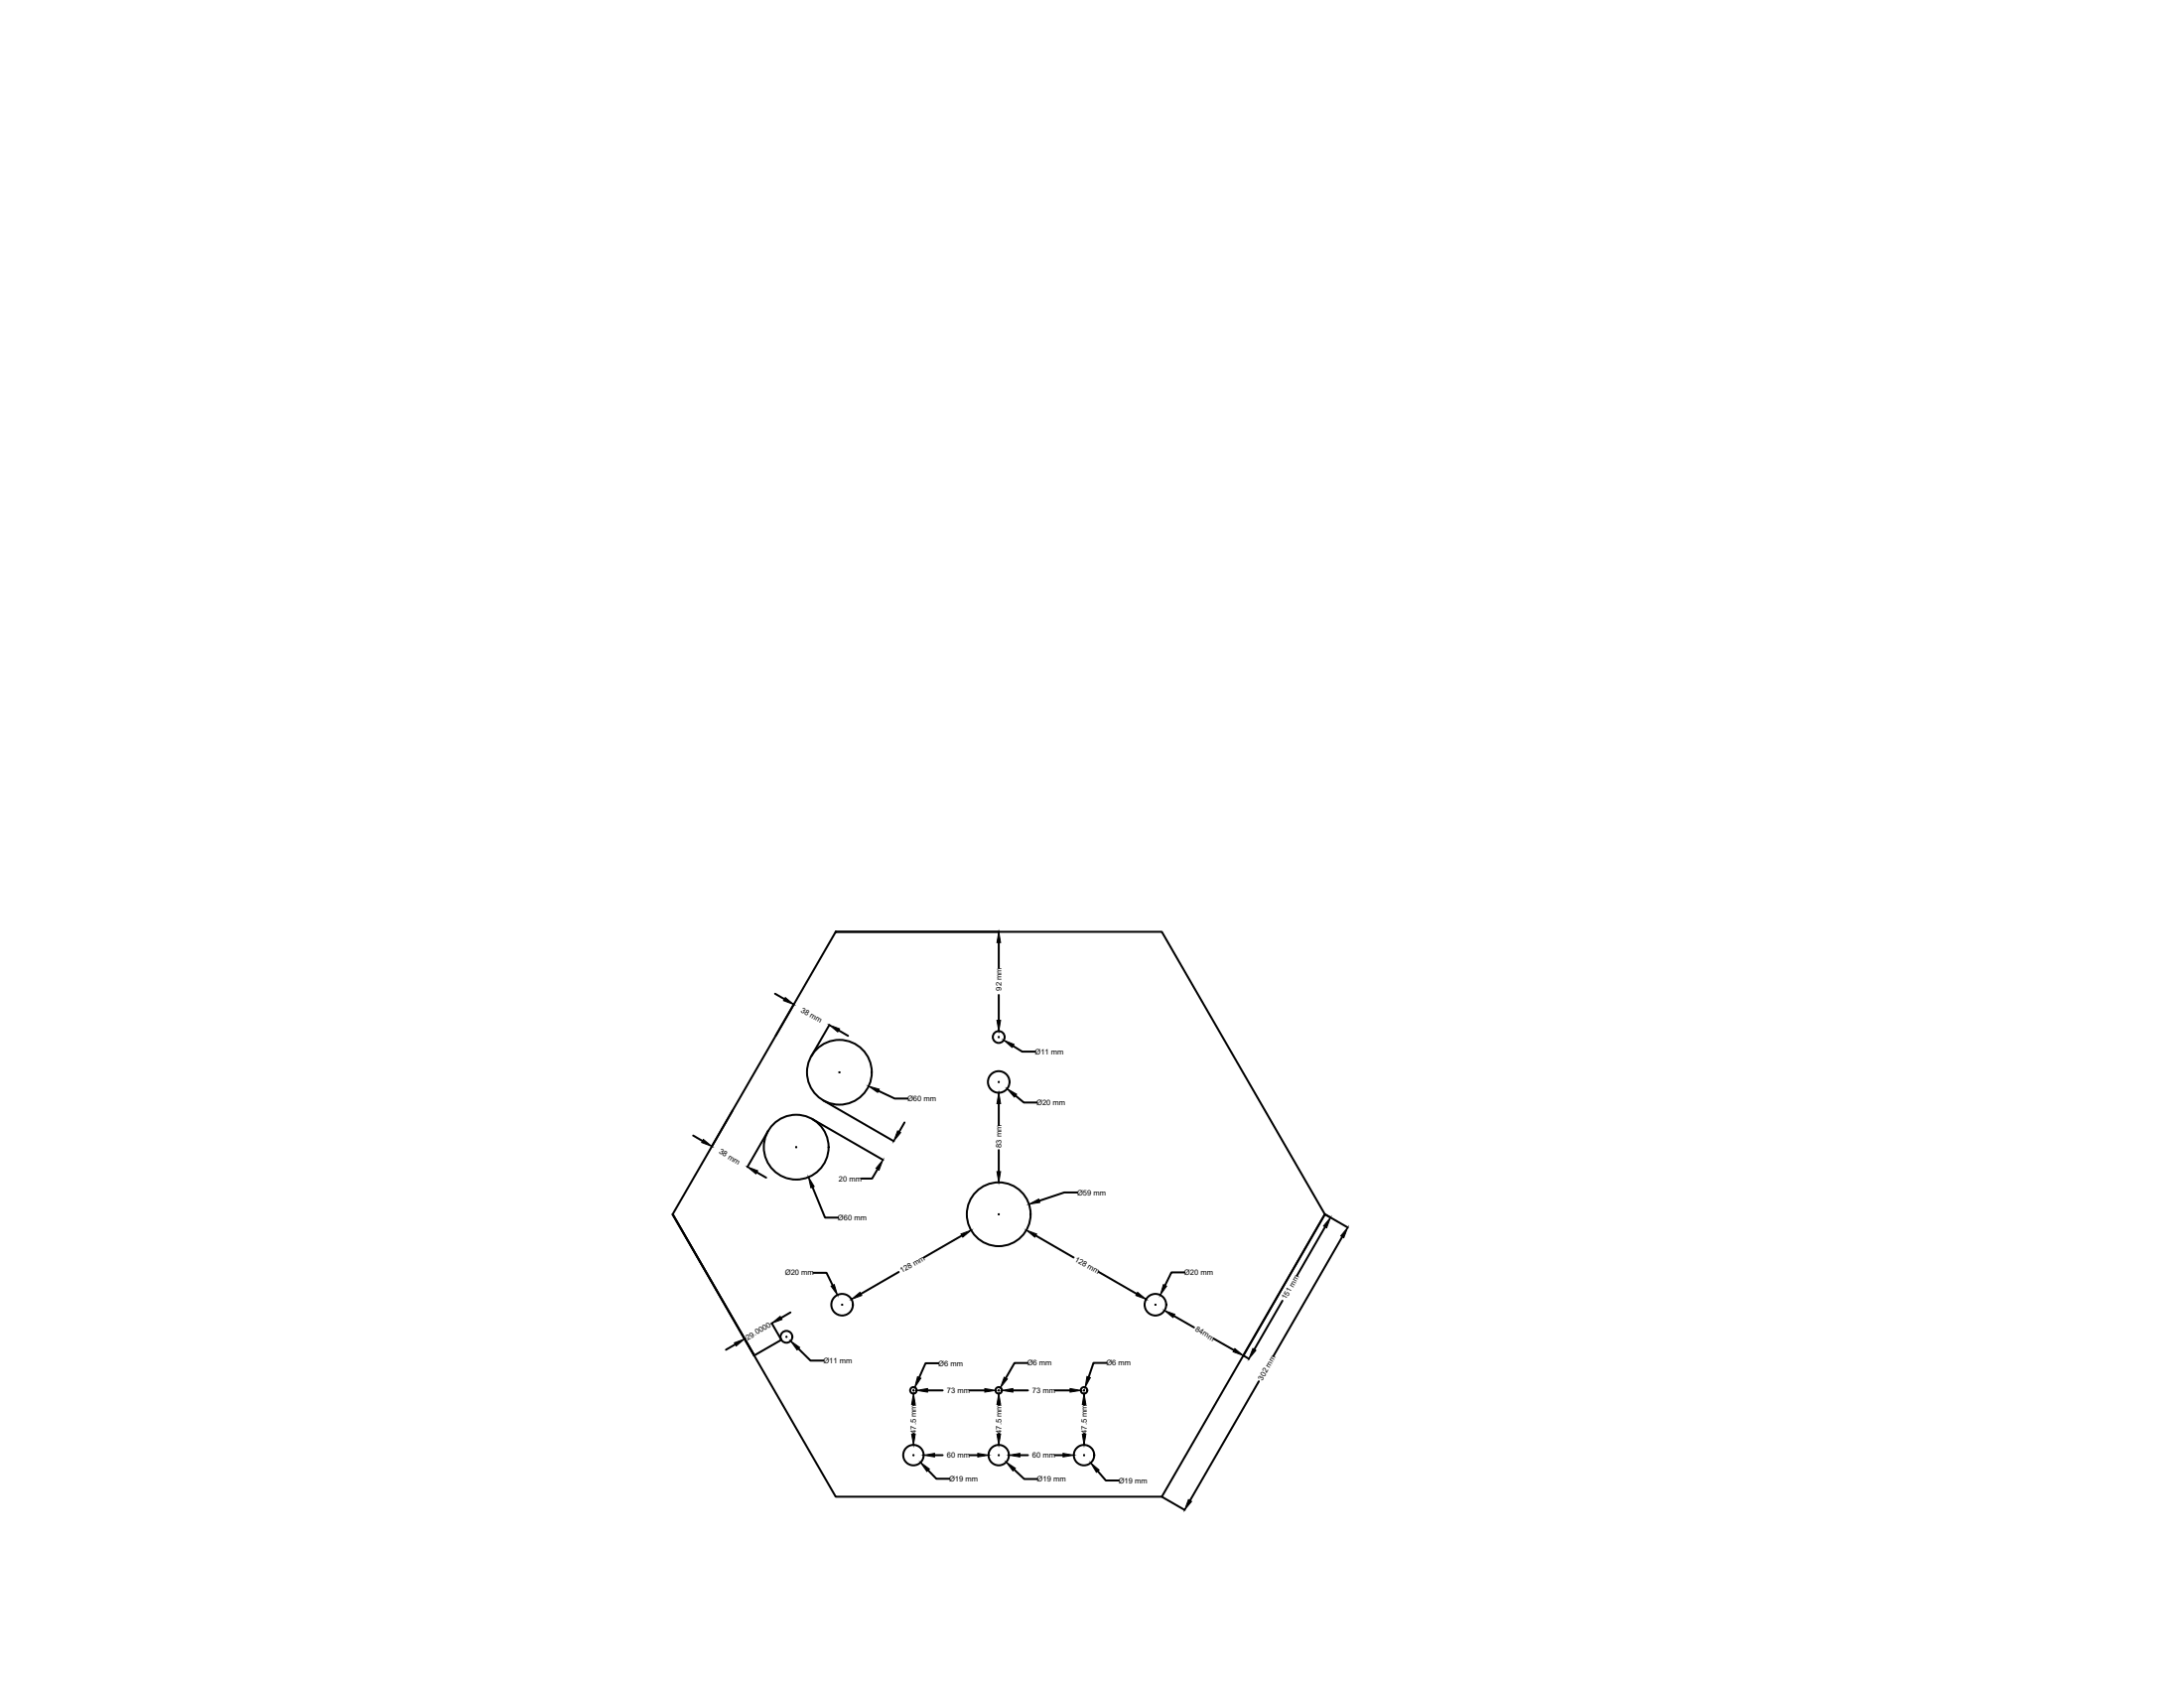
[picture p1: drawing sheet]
<svg xmlns="http://www.w3.org/2000/svg" width="279mm" height="216mm" viewBox="0 0 279 216" stroke-linecap="round" stroke-linejoin="round" font-family="sans-serif">
<!-- layer: 0 -->
<g fill="none" stroke="#000" stroke-width=".25">
<path d="M106.9 119.2h41.7l20.9 36.1-20.9 36.1h-41.7l-20.8-36.1zM106.9 119.2h20.9M99.2 127.1l1.2 .7M101.6 128.5l-2.3 4M106.1 131.1l-2.3 4M107.3 131.8l1.2 .7M107.4 137.1v.1M112.4 139.5l2.1 1h1.6M127.8 120.6v3.2M127.8 127.3v3.2M127.8 132.6h.1M127.8 138.4h.1"/>
<path d="M127.8 139.8h.1M127.8 131.9h.1M129.6 133.8l1.2 .7h1.6M86.1 155.3l10.4 18.1M88.7 145.2l1.2 .7M93.7 142l-2.6 4.6M96.8 149.9l1.2 .7M98.3 144.7l-2.7 4.6M101.9 146.7h.1M103.9 143.1l9.1 5.3M103.9 151.8l1.6 3.9h1.7M105.3 140.8l9.1 5.2"/>
<path d="M112.3 149.5l-.7 1.2h-1.4M115.7 143.6l-.7 1.2M123.1 158l-4.9 2.8M124.2 157.3h.1M127.8 141.2v2.7M127.8 147.1v2.8M127.8 155.3h.1M127.8 151.2h.1M129.9 140.1l1.1 .9h1.6M131.3 157.3h.1M132.5 158l4.9 2.8M137.8 152.5h-1.6l-3.3 1.1"/>
<path d="M169.5 155.3l-10.4 18.1M169.5 155.3l2.9 1.7M169.5 156.9l-3.6 6.3M171.7 158.2l-8.8 15.2M94.1 172l-1.2 .6M95.3 171.2l1.2 2.2M98.7 169.2l1.2 2.2-3.4 2M100.6 171h.1M101.1 167.9l-1.2 .7M102.1 172.5l1.6 1.5h1.6M104.1 162.8h1.6l.8 1.6M107.7 166.9h.1"/>
<path d="M108.9 166.2h.1M115 162.7l-4.9 2.8M116.9 177.8h.1M116.9 179.6v.1M116.9 178.2h.1M117.3 177.8h.1M118.7 177.8h1.9M120.1 174.4h-1.7l-.8 1.8M124 177.8h2M127.4 177.8h.1M127.8 177.8h.1M127.8 179.6v.1"/>
<path d="M127.8 178.2h.1M128.2 177.8h.1M129.6 177.8h1.9M131.4 174.3h-1.6l-1.1 2M135 177.8h1.9M138.3 177.8h.1M138.7 177.8h.1M138.7 179.6v.1M138.7 178.2h.1M140.6 162.7l4.8 2.8M141.6 174.3h-1.7l-.6 1.8M146.6 166.2h.1"/>
<path d="M147.8 166.9h.1M149 167.6h.1M150.2 168.3l2.5 1.5M151.5 162.7h-1.6l-.9 1.7M155.3 171.2l2.6 1.5M159 173.4l.8 .4M161 176.7l-8.8 15.2M164.1 166.4l-3.6 6.2M116.9 186.1h.1M116.9 183.4h.1M116.9 184.8h.1M118.2 186.1h.1"/>
<path d="M118.7 188l1.1 1.1h1.7M119.6 186.1h1M124 186.1h1.1M126.5 186.1h.1M127.8 184.8h.1M127.8 186.1h.1M127.8 183.4h.1M129.1 186.1h.1M129.7 188l1.3 1.2h1.7M130.5 186.1h1M135 186.1h1M137.4 186.1h.1"/>
<path d="M138.7 186.1h.1M138.7 183.4h.1M138.7 184.8h.1M140.4 188.2l1.1 1.2h1.6M148.6 191.4l3 1.7"/>
<circle cx="107.4" cy="137.1" r="4.1"/>
<circle cx="127.8" cy="138.4" r="1.38"/>
<circle cx="127.8" cy="132.6" r=".76"/>
<circle cx="101.9" cy="146.7" r="4.1"/>
<circle cx="127.8" cy="155.3" r="4.1"/>
<circle cx="100.6" cy="171" r=".76"/>
<circle cx="107.7" cy="166.9" r="1.38"/>
<circle cx="116.9" cy="177.8" r=".42"/>
<circle cx="127.8" cy="177.8" r=".42"/>
<circle cx="138.7" cy="177.8" r=".42"/>
<circle cx="147.8" cy="166.9" r="1.38"/>
<circle cx="116.9" cy="186.1" r="1.31"/>
<circle cx="127.8" cy="186.1" r="1.31"/>
<circle cx="138.7" cy="186.1" r="1.31"/>
</g>
<g fill="#000" stroke="#000" stroke-width=".13">
<path d="M100.5 127.6l1 .9-1.3-.5zM106.1 131.1l1.3 .5-.2 .4zM111.1 138.9l1.4 .4-.2 .4zM127.8 119.2l.2 1.4h-.5zM127.5 130.5h.5l-.2 1.4zM128.4 133l1.3 .6-.2 .4zM128.8 139.3l1.3 .7-.3 .3zM90 145.7l1.1 .9-1.3-.5zM95.6 149.2l1.3 .5-.2 .4zM103.4 150.6l.8 1.2-.5 .1zM113 148.4l-.5 1.3-.4-.3zM114.8 144.6l.4 .3-.9 1.1z"/>
<path d="M122.9 157.8l1.3-.5-1 .9zM127.8 139.8l.2 1.4h-.5zM127.5 149.9h.5l-.2 1.3zM131.3 157.3l1.3 .5-.2 .4zM131.6 154l1.3-.6 .1 .4zM170.2 155.7l-.5 1.3-.4-.2zM172.4 157l-.5 1.3-.4-.2zM93.9 171.7l1.4-.4-1.1 .9zM98.7 169.3l1.1-.9 .2 .4zM101.2 171.5l1.1 .8-.3 .4zM106.3 164.5l.4-.2 .4 1.3zM108.9 166.2l1.1-.9 .2 .4z"/>
<path d="M116.9 178.2l.2 1.4h-.5zM117.4 176.1l.4 .2-.8 1.2zM117.3 177.8l1.4-.2v.5zM126 177.6l1.4 .2-1.4 .3zM127.8 178.2l.2 1.4h-.5zM128.5 176.2l.4 .2-.9 1.1zM128.2 177.8l1.4-.2v.5zM136.9 177.6l1.4 .2-1.4 .3zM138.7 178.2l.2 1.4h-.4zM139.1 176.1l.4 .1-.7 1.2zM145.5 165.3l1.1 .9-1.3-.5zM148.8 164.3l.4 .2-.8 1.1z"/>
<path d="M149 167.6l1.3 .5-.2 .4zM158 172.5l1.1 .9-1.4-.5zM160.3 172.5l.4 .2-.9 1.1zM116.6 183.4h.5l-.2 1.4zM117.8 187.1l1.1 .8-.3 .3zM118.2 186.1l1.4-.2v.4zM125.1 185.9l1.4 .2-1.4 .2zM127.5 183.4h.5l-.2 1.4zM128.7 187l1.2 .8-.3 .3zM129.1 186.1l1.4-.2v.4zM136 185.9l1.4 .2-1.4 .2zM138.5 183.4h.4l-.2 1.4z"/>
<path d="M139.5 187.1l1.1 .9-.3 .3zM152 191.8l.4 .2-.8 1.1z"/>
</g>
<g font-size="1">
<text x="102.4" y="129.4" transform="rotate(30 102.4 129.4)">38 mm</text>
<text x="128.1" y="126.7" transform="rotate(-90 128.1 126.7)">92 mm</text>
<text x="132.4" y="134.8">Ø11 mm</text>
<text x="116.1" y="140.8">Ø60 mm</text>
<text x="132.6" y="141.3">Ø20 mm</text>
<text x="91.9" y="147.5" transform="rotate(30 91.9 147.5)">38 mm</text>
<text x="128.1" y="146.8" transform="rotate(-90 128.1 146.8)">83 mm</text>
<text x="107.3" y="151.1">20 mm</text>
<text x="137.8" y="152.8">Ø59 mm</text>
<text x="107.2" y="156.1">Ø60 mm</text>
<text x="137.4" y="161.3" transform="rotate(30 137.4 161.3)">128 mm</text>
<text x="100.4" y="163.1">Ø20 mm</text>
<text x="115.4" y="162.9" transform="rotate(-30 115.4 162.9)">128 mm</text>
<text x="151.5" y="163.1">Ø20 mm</text>
<text x="164.5" y="166.3" transform="rotate(-60 164.5 166.3)">151 mm</text>
<text x="95.7" y="171.4" transform="rotate(-30 95.7 171.4)">29.0000</text>
<text x="152.8" y="170.2" transform="rotate(30 152.8 170.2)">84mm</text>
<text x="105.3" y="174.4">Ø11 mm</text>
<text x="120" y="174.7">Ø6 mm</text>
<text x="121.1" y="178.2">73 mm</text>
<text x="131.4" y="174.7">Ø6 mm</text>
<text x="132.1" y="178.2">73 mm</text>
<text x="141.5" y="174.7">Ø6 mm</text>
<text x="161.5" y="176.6" transform="rotate(-60 161.5 176.6)">302 mm</text>
<text x="117.2" y="183.4" transform="rotate(-90 117.2 183.4)">47.5 mm</text>
<text x="128.1" y="183.4" transform="rotate(-90 128.1 183.4)">47.5 mm</text>
<text x="139" y="183.4" transform="rotate(-90 139 183.4)">47.5 mm</text>
<text x="121.1" y="186.5">60 mm</text>
<text x="121.4" y="189.5">Ø19 mm</text>
<text x="132.1" y="186.5">60 mm</text>
<text x="132.7" y="189.5">Ø19 mm</text>
<text x="143.1" y="189.7">Ø19 mm</text>
</g>
</svg>
